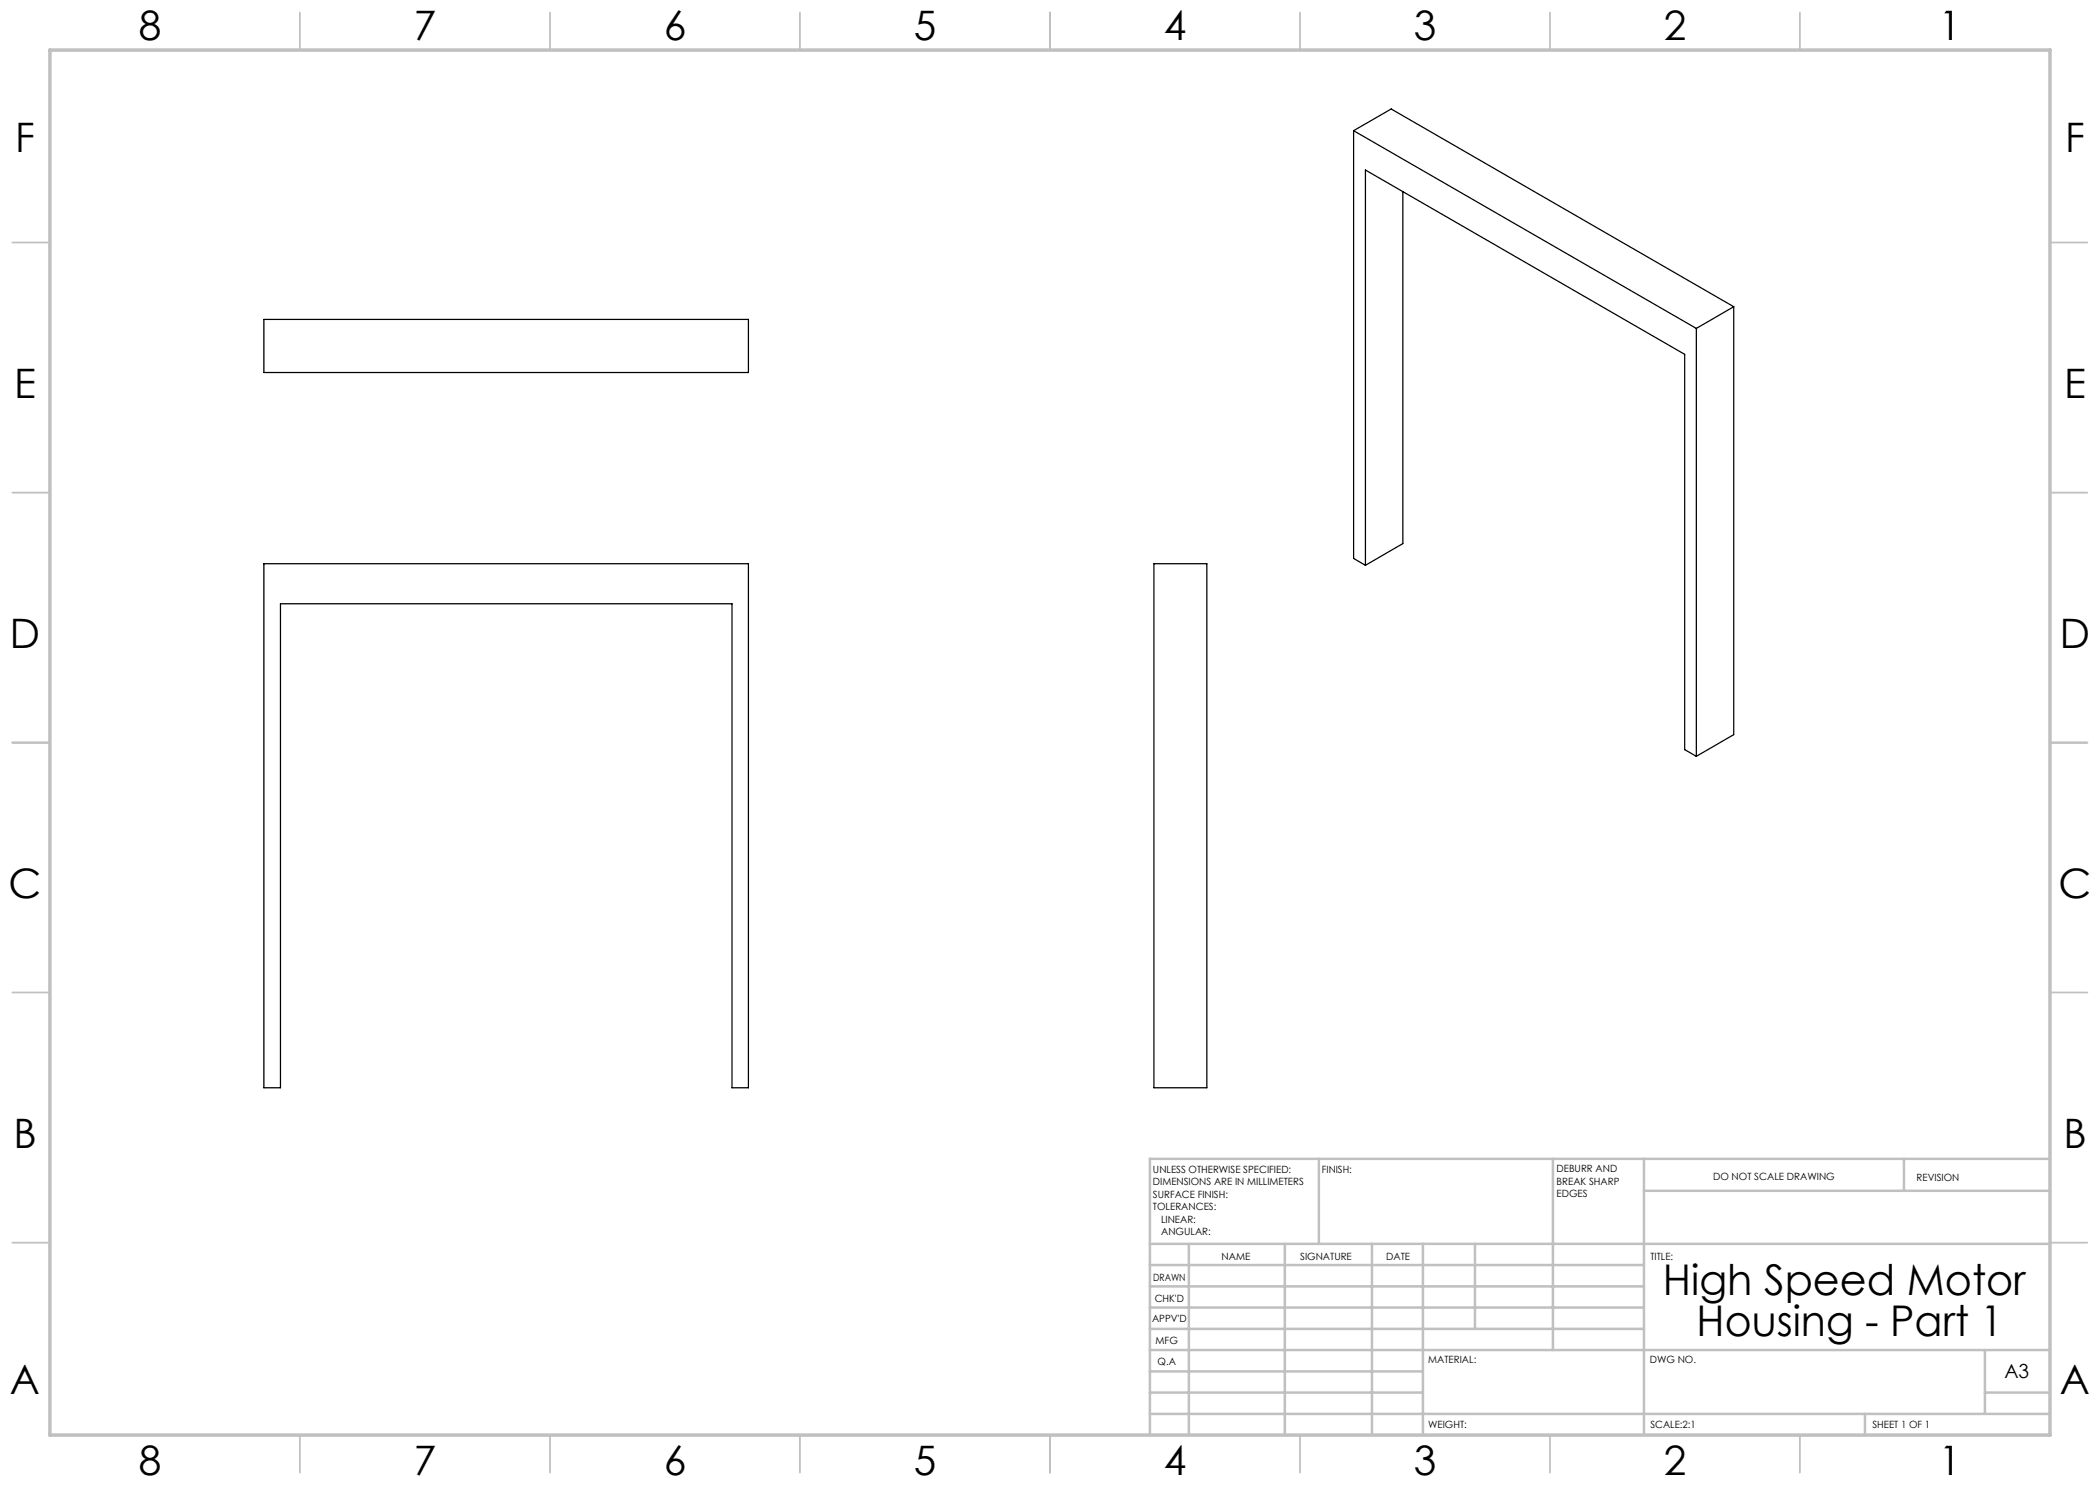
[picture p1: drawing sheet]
<svg xmlns="http://www.w3.org/2000/svg" width="420mm" height="297mm" viewBox="0 0 420 297" stroke-linecap="round" stroke-linejoin="round" font-family="sans-serif">
<g fill="none" stroke="#c0c0c0" stroke-width=".35">
<path d="M60 2.5v7.5M110 2.5v7.5M160 2.5v7.5M210 2.5v7.5M260 2.5v7.5M310 2.5v7.5M360 2.5v7.5M2.5 48.5h7.5M410 48.5h7.5M2.5 98.5h7.5M410 98.5h7.5M2.5 148.5h7.5"/>
<path d="M410 148.5h7.5M2.5 198.5h7.5M410 198.5h7.5M2.5 248.5h7.5M410 248.5h7.5M60 287v7.5M110 287v7.5M160 287v7.5M210 287v7.5M260 287v7.5M310 287v7.5M360 287v7.5"/>
</g>
<g fill="none" stroke="#c0c0c0" stroke-width=".5">
<path d="M263.8 231.8v17M310.6 231.8v38.2M328.8 231.8v55.2M328.8 238.2h81.2M380.8 231.8v6.4M410 231.8h-180v55.2M230 248.8h180M230 257.3h98.8M230 253h98.8M237.8 248.8v38.2M257 248.8v38.2M274.4 248.8v38.2"/>
<path d="M284.6 248.8v38.2M295 248.8v17M230 265.8h98.8M230 261.5h98.8M230 278.5h54.6M230 274.3h54.6M230 270h180M397 278.5h13M397 270v12.8M230 282.8h180M373 282.8v4.2"/>
</g>
<path d="M10 10h400v277h-400z" fill="none" stroke="#c0c0c0" stroke-width=".7"/>
<path d="M270.7 26.1l68.6 39.6M270.7 26.1v85.6l2.4 1.4M270.7 26.1l7.5-4.3 68.5 39.5M280.6 38.3v70.4l-7.5 4.4M52.8 63.9h96.9v10.6h-96.9zM339.3 65.7v85.6M346.7 61.3v85.6l-7.4 4.4M346.7 61.3l-7.4 4.4M52.8 112.7h96.9v104.9h-3.3v-96.8h-90.3v96.8h-3.3zM230.8 112.7h10.6v104.9h-10.6zM273.1 113.1v-79.1l63.8 36.9v79l2.4 1.4" fill="none" stroke="#000" stroke-width=".25"/>
<g font-size="8.5">
<text x="332.5" y="259.1">High Speed Motor</text>
<text x="339.3" y="267.2">Housing - Part 1</text>
</g>
<g font-size="8.1">
<text x="27.8" y="8">8</text>
<text x="82.8" y="8">7</text>
<text x="132.8" y="8">6</text>
<text x="182.8" y="8">5</text>
<text x="232.8" y="8">4</text>
<text x="282.8" y="8">3</text>
<text x="332.8" y="8">2</text>
<text x="387.8" y="8">1</text>
<text x="3" y="30.4">F</text>
<text x="413" y="30.4">F</text>
<text x="2.8" y="79.6">E</text>
<text x="412.8" y="79.6">E</text>
<text x="2" y="129.6">D</text>
<text x="412" y="129.6">D</text>
<text x="1.7" y="179.6">C</text>
<text x="411.7" y="179.6">C</text>
<text x="2.7" y="229.6">B</text>
<text x="412.7" y="229.6">B</text>
<text x="2" y="278.9">A</text>
<text x="412" y="278.9">A</text>
<text x="27.8" y="295">8</text>
<text x="82.8" y="295">7</text>
<text x="132.8" y="295">6</text>
<text x="182.8" y="295">5</text>
<text x="232.8" y="295">4</text>
<text x="282.8" y="295">3</text>
<text x="332.8" y="295">2</text>
<text x="387.8" y="295">1</text>
</g>
<text font-size="3.9" x="400.9" y="275.5">A3</text>
<g font-size="2">
<text x="230.6" y="234.6">UNLESS OTHERWISE SPECIFIED:</text>
<text x="230.6" y="237.1">DIMENSIONS ARE IN MILLIMETERS</text>
<text x="230.6" y="239.6">SURFACE FINISH:</text>
<text x="264.4" y="234.6">FINISH:</text>
<text x="311.3" y="234.5">DEBURR AND</text>
<text x="311.3" y="237">BREAK SHARP</text>
<text x="311.3" y="239.5">EDGES</text>
<text x="342.6" y="236">DO NOT SCALE DRAWING</text>
<text x="383.3" y="236.2">REVISION</text>
<text x="230.6" y="242.1">TOLERANCES:</text>
<text x="232.2" y="244.6">LINEAR:</text>
<text x="232.2" y="247.1">ANGULAR:</text>
<text x="244.3" y="252">NAME</text>
<text x="260" y="251.9">SIGNATURE</text>
<text x="277.2" y="251.9">DATE</text>
<text x="330.1" y="251.9">TITLE:</text>
<text x="230.6" y="256.1">DRAWN</text>
<text x="230.9" y="260.3">CHK'D</text>
<text x="230.4" y="264.4">APPV'D</text>
<text x="231.1" y="268.8">MFG</text>
<text x="231.5" y="273">Q.A</text>
<text x="285.6" y="272.5">MATERIAL:</text>
<text x="330" y="272.5">DWG NO.</text>
<text x="285.6" y="285.5">WEIGHT:</text>
<text x="330.1" y="285.6">SCALE:2:1</text>
<text x="374.5" y="285.6">SHEET 1 OF 1</text>
</g>
</svg>
